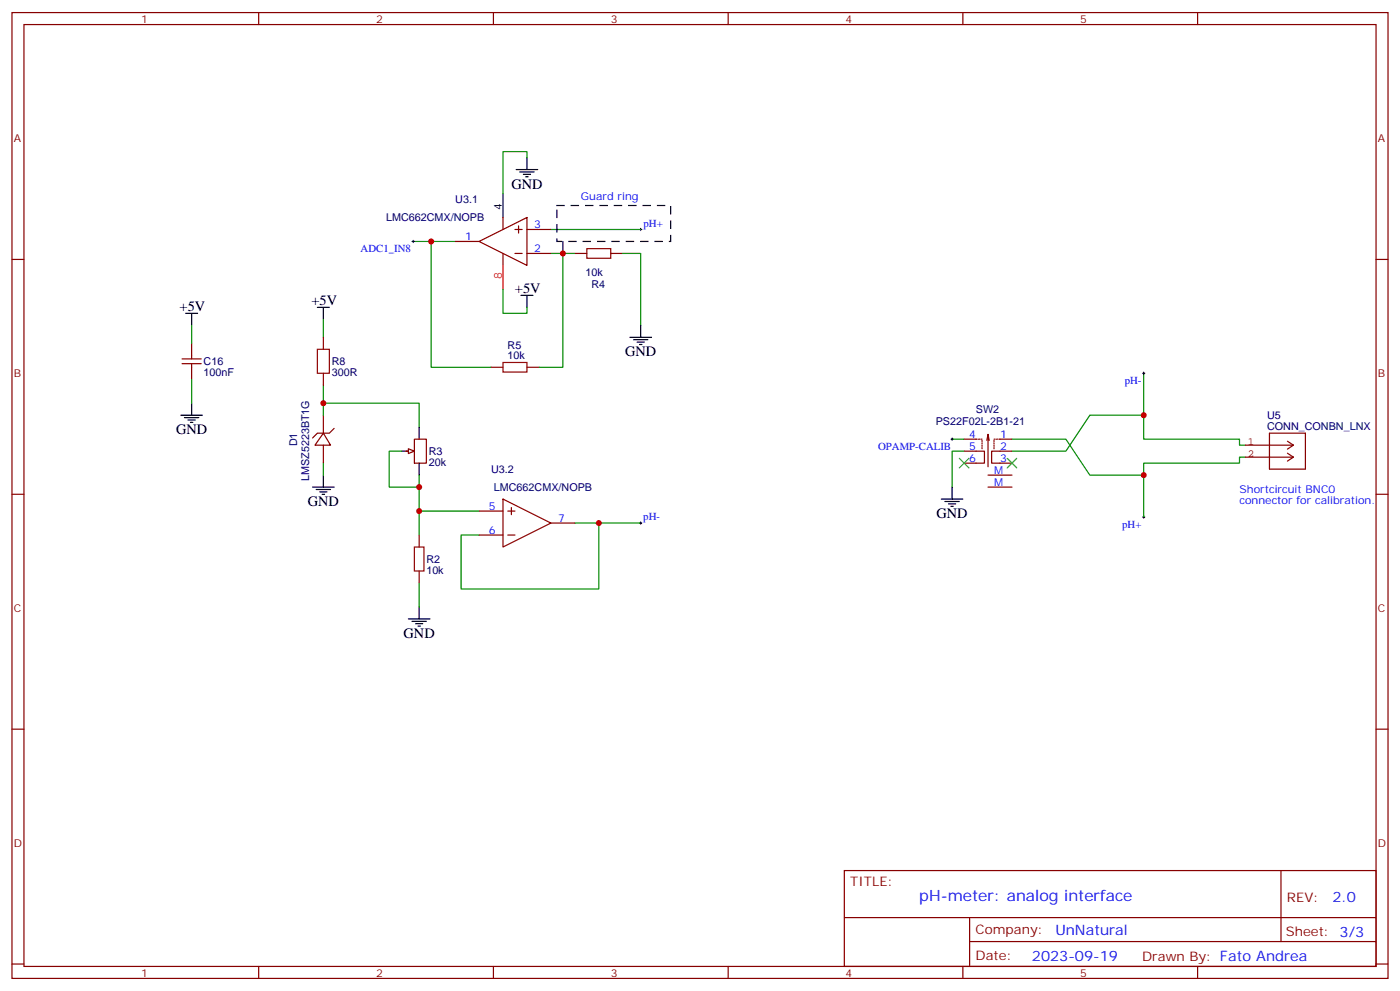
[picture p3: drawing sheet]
<svg xmlns="http://www.w3.org/2000/svg" width="412mm" height="292mm" viewBox="0 0 412 292" stroke-linecap="round" stroke-linejoin="round" font-family="sans-serif">
<g fill="none" stroke="#870000" stroke-width=".35">
<path d="M3.5 3.7h405.4v284.3h-405.4zM7.1 7.2h398.2v277.3h-398.2zM76.2 3.7v3.5M145.3 3.7v3.5M214.5 3.7v3.5M283.6 3.7v3.5M352.8 3.7v3.5M3.5 76.4h3.6M405.3 76.4h3.6M95.2 127.5l2.2 3.6h-4.6zM95.2 122.2v5.3M95.2 131.1v5.2"/>
<path d="M98.4 126.1l-1.4 1.4h-3.5l-1.4 1.4M119.6 132.8h1.8M122.1 129.3h3.5v7h-3.5zM3.5 145.5h3.6M123.5 157.5v3.5M405.3 145.5h3.6M123.5 168.1v3.5M3.5 214.7h3.6M405.3 214.7h3.6M248.7 256.3h156.6v28.2h-156.6zM377.3 256.3v20.9M248.7 270.1h156.5"/>
<path d="M285.6 277.2h119.6M285.6 270.1v14.2M3.5 283.8h3.6M76.2 284.5v3.5M145.3 284.5v3.5M214.5 284.5v3.5M283.6 284.5v3.5M352.8 284.5v3.5M405.3 283.8h3.6"/>
</g>
<path d="M122.1 161h2.8v7.1h-2.8z" fill="none" stroke="#a10000" stroke-width=".35"/>
<path d="M95.2 94v5.3M95.2 118.7h28.3v7.1M95.2 113.4v8.8M336.9 109.9v19.4h28.2v1.8h1.8M95.2 136.3v3.6M123.5 139.9v17.6M366.9 134.6h-1.8v1.7h-28.2v15.9M123.5 150.5h17.6M169.3 154h7.1v19.4h-40.6v-15.9h5.3M176.4 154h12.3M123.5 171.6v7.1" fill="none" stroke="#008700" stroke-width=".35"/>
<g fill="none" stroke="#000" stroke-width=".35">
<path d="M93.5 90.5h3.5M95.2 90.5v3.5M95.2 139.9v3.5M118.2 132.8h3.5M123.5 125.8v3.5M123.5 136.3v3.6M92.1 143.4h6.3M93.1 144.1h4.3M94.2 144.8h2.1M94.9 145.5h.7M123.5 178.7v3.5M120.3 182.2h6.3"/>
<path d="M121.4 182.9h4.2M122.4 183.6h2.1M123.1 184.3h.7"/>
</g>
<path d="M336.5 109.9h.8M336.9 109.5v.7M188.4 154h.7M188.7 153.6v.7M336.5 152.2h.8M336.9 151.9v.7" fill="none" stroke="#000" stroke-width=".29"/>
<path d="M120.3 132.1l1.8 .7-1.8 .7z" fill="#f0f0f0" stroke="#870000" stroke-width=".35"/>
<g fill="none" stroke="#008700" stroke-width=".35">
<path d="M155.2 46.4v-1.8h-7v12.4M121.7 71.1h5.3M134.1 71.1h-7.1v37h17.6M162.3 67.6h26.4M162.3 74.6h3.5M169.3 74.6h-3.5v33.5h-7.1M183.4 74.6h5.3v21.2M56.4 95.8v5.3M148.2 85.2v7.1h7v-1.8M56.4 111.7v7M118.2 132.8h-3.5v10.6h8.8M280.5 129.3h3.5"/>
<path d="M284 132.8h-3.5v10.6M298.1 129.3h15.9l7 10.6h15.9M336.9 122.2h-15.9l-7 10.6h-15.9"/>
</g>
<path d="M172.9 73.2h7v2.8h-7zM93.5 102.8h3.5v7.1h-3.5zM148.2 106.7h7v2.8h-7z" fill="none" stroke="#a10000" stroke-width=".35"/>
<g fill="none" stroke="#870000" stroke-width=".35">
<path d="M134.1 71.1h7M141.1 71.1l14.1-7.1v14.1zM148.2 64v3.6M148.2 74.6v3.5M151.7 74.6h2.1M151.7 67.6h2.1M152.8 66.5v2.1M155.2 74.6h7.1M155.2 67.6h7.1M169.3 74.6h3.6M179.9 74.6h3.5M95.2 99.3v3.5"/>
<path d="M53.6 107.1h5.7M53.6 105.7h5.7M56.4 101.1v4.6M56.4 107.1v4.6M95.2 109.9v3.5M144.6 108.1h3.6M155.2 108.1h3.5M284 132.8h6v3.5h-6M284 129.3h3.9M288.2 129.3h.4M288.9 129.3h.4M289.3 129.6v.4"/>
<path d="M289.3 130.4v.3M289.3 131.1v.3M289.3 131.8v.3M291 127.9l-.3 1.7M291 139.9h7.1M291.4 129.6l-.4-1.7v9.5M292.8 129.3h.4M292.8 129.6v.4M292.8 130.4v.3M292.8 131.1v.3M292.8 131.8v.3M293.5 129.3h.4"/>
<path d="M294.2 129.3h3.9M298.1 132.8h-6v3.5h6M141.1 157.5h7.1M141.1 150.5h7.1M148.2 146.9l14.1 7.1-14.1 7zM149.6 157.5h2.1M149.6 150.5h2.1M150.6 149.4v2.1M162.3 154h7M291 143.4h7.1"/>
</g>
<path d="M121.4 71.1h.7M121.7 70.7v.7M188.4 67.6h.7M188.7 67.2v.7M280.1 129.3h.7M280.5 128.9v.7" fill="none" stroke="#000" stroke-width=".29"/>
<g fill="none" stroke="#000" stroke-width=".35">
<path d="M148.2 57v7M152 49.9h6.4M153.1 50.6h4.2M154.2 51.3h2.1M154.9 52h.7M155.2 46.4v3.5M165.8 71.1v3.5M54.7 92.3h3.5M56.4 92.3v3.5M153.5 87h3.5M155.2 87v3.5M185.6 99.3h6.3"/>
<path d="M188.7 95.8v3.5M56.4 118.7v3.5M186.6 100h4.3M187.7 100.7h2.1M188.4 101.4h.7M53.3 122.2h6.3M54.3 122.9h4.3M55.4 123.6h2.1M56.1 124.4h.7M277.3 146.9h6.3M278.3 147.6h4.3M279.4 148.3h2.1"/>
<path d="M280.1 149h.7M280.5 143.4v3.5"/>
</g>
<path d="M148.2 78.1v7.1" fill="none" stroke="#f00" stroke-width=".35"/>
<path d="M282.6 134.9l2.8 2.9M285.4 134.9l-2.8 2.9M296.7 134.9l2.8 2.9M299.5 134.9l-2.8 2.9" fill="none" stroke="#3c3" stroke-width=".35"/>
<path d="M164 60.5h33.6v10.6h-33.6z" fill="none" stroke="#000" stroke-width=".35" stroke-dasharray="2.1 2.1"/>
<path d="M366.9 134.6h14.1M366.9 131.1h14.1M373.9 127.5h10.6v10.6h-10.6zM379.2 133.4l1.8 1.2M379.2 129.9l1.8 1.2M381 134.6l-1.8 1.1M381 131.1l-1.8 1.1" fill="none" stroke="#850000" stroke-width=".35"/>
<g fill="#c00">
<circle cx="95.3" cy="118.7" r=".88"/>
<circle cx="123.5" cy="150.5" r=".88"/>
<circle cx="176.4" cy="154" r=".88"/>
<circle cx="123.5" cy="143.4" r=".88"/>
<circle cx="127" cy="71.1" r=".88"/>
<circle cx="165.8" cy="74.6" r=".88"/>
<circle cx="336.9" cy="139.9" r=".88"/>
<circle cx="336.9" cy="122.2" r=".88"/>
</g>
<text font-size="4.6" fill="#00f" x="270.8" y="265.3">pH-meter: analog interface</text>
<g font-size="4.2">
<text x="150.6" y="55.6">GND</text>
<text x="91.7" y="89.8">+5V</text>
<text x="151.7" y="86.3">+5V</text>
<text x="52.9" y="91.5">+5V</text>
<text x="184.1" y="105">GND</text>
<text x="51.9" y="127.9">GND</text>
<text x="90.7" y="149">GND</text>
<text x="275.9" y="152.6">GND</text>
<text x="118.9" y="187.9">GND</text>
</g>
<g font-size="4.2" fill="#00f">
<text x="392.5" y="265.6">2.0</text>
<text x="310.9" y="275.1">UnNatural</text>
<text x="304" y="282.9">2023-09-19</text>
</g>
<g font-size="3.9" fill="#800">
<text x="250.5" y="260.9">TITLE:</text>
<text x="379.1" y="265.6">REV:</text>
<text x="287.4" y="275.1">Company:</text>
<text x="378.7" y="275.7">Sheet: 3/3</text>
<text x="287.4" y="282.8">Date:</text>
<text x="336.4" y="282.8">Drawn By: Fato Andrea</text>
</g>
<g font-size="3.2" fill="#800">
<text x="41.6" y="6.7">1</text>
<text x="110.8" y="6.7">2</text>
<text x="179.9" y="6.7">3</text>
<text x="249.1" y="6.7">4</text>
<text x="318.2" y="6.7">5</text>
<text x="4.1" y="41.8">A</text>
<text x="405.9" y="41.8">A</text>
<text x="4.1" y="110.9">B</text>
<text x="405.9" y="110.9">B</text>
<text x="4.1" y="180.1">C</text>
<text x="405.9" y="180.1">C</text>
<text x="4.1" y="249.2">D</text>
<text x="405.9" y="249.2">D</text>
<text x="41.6" y="287.5">1</text>
<text x="110.8" y="287.5">2</text>
<text x="179.9" y="287.5">3</text>
<text x="249.1" y="287.5">4</text>
<text x="318.2" y="287.5">5</text>
</g>
<g font-size="3.2" fill="#000080">
<text x="134.1" y="59.9">U3.1</text>
<text x="113.7" y="65.2">LMC662CMX/NOPB</text>
<text x="172.5" y="81.2">10k</text>
<text x="174.2" y="84.7">R4</text>
<text x="60" y="107.6">C16</text>
<text x="97.7" y="107.4">R8</text>
<text x="149.5" y="105.7">10k</text>
<text x="149.5" y="102.6">R5</text>
<text x="60" y="110.6">100nF</text>
<text x="97.7" y="110.6">300R</text>
<text x="275.6" y="125.1">PS22F02L-2B1-21</text>
<text x="287.5" y="121.6">SW2</text>
<text x="373.2" y="123.3">U5</text>
<text x="87.6" y="131.4" transform="rotate(-90 87.6 131.4)">D1</text>
<text x="373.2" y="126.5">CONN_CONBN_LNX</text>
<text x="126.3" y="137.1">20k</text>
<text x="126.3" y="134.1">R3</text>
<text x="91.1" y="141.6" transform="rotate(-90 91.1 141.6)">LMSZ5223BT1G</text>
<text x="144.7" y="139.2">U3.2</text>
<text x="145.5" y="144.5">LMC662CMX/NOPB</text>
<text x="125.6" y="165.7">R2</text>
<text x="125.6" y="168.9">10k</text>
</g>
<g font-size="3.2" fill="#00f">
<text x="171.1" y="58.7">Guard ring</text>
<text x="137" y="70.7">1</text>
<text x="157.3" y="67.2">3</text>
<text x="189.6" y="66.7">pH+</text>
<text x="106.2" y="74.2">ADC1_IN8</text>
<text x="157.3" y="74.3">2</text>
<text x="331.3" y="113">pH-</text>
<text x="285.5" y="128.9">4</text>
<text x="294.6" y="128.9">1</text>
<text x="258.7" y="132.4">OPAMP-CALIB</text>
<text x="285.5" y="132.5">5</text>
<text x="285.5" y="136">6</text>
<text x="294.6" y="132.5">2</text>
<text x="294.6" y="136">3</text>
<text x="292.8" y="139.5">M</text>
<text x="292.8" y="143.1">M</text>
<text x="365.1" y="145.2">Shortcircuit BNC0</text>
<text x="365.1" y="148.3">connector for calibration.</text>
<text x="144" y="150.1">5</text>
<text x="164.4" y="153.6">7</text>
<text x="189.5" y="153.1">pH-</text>
<text x="330.6" y="155.3">pH+</text>
<text x="144" y="157.2">6</text>
</g>
<text font-size="3.2" x="147.8" y="61.9" transform="rotate(-90 147.8 61.9)">4</text>
<text font-size="3.2" fill="#f00" x="147.8" y="82.3" transform="rotate(-90 147.8 82.3)">8</text>
<g font-size="3.2" fill="#840000">
<text x="367.6" y="131">1</text>
<text x="367.6" y="134.5">2</text>
</g>
</svg>
